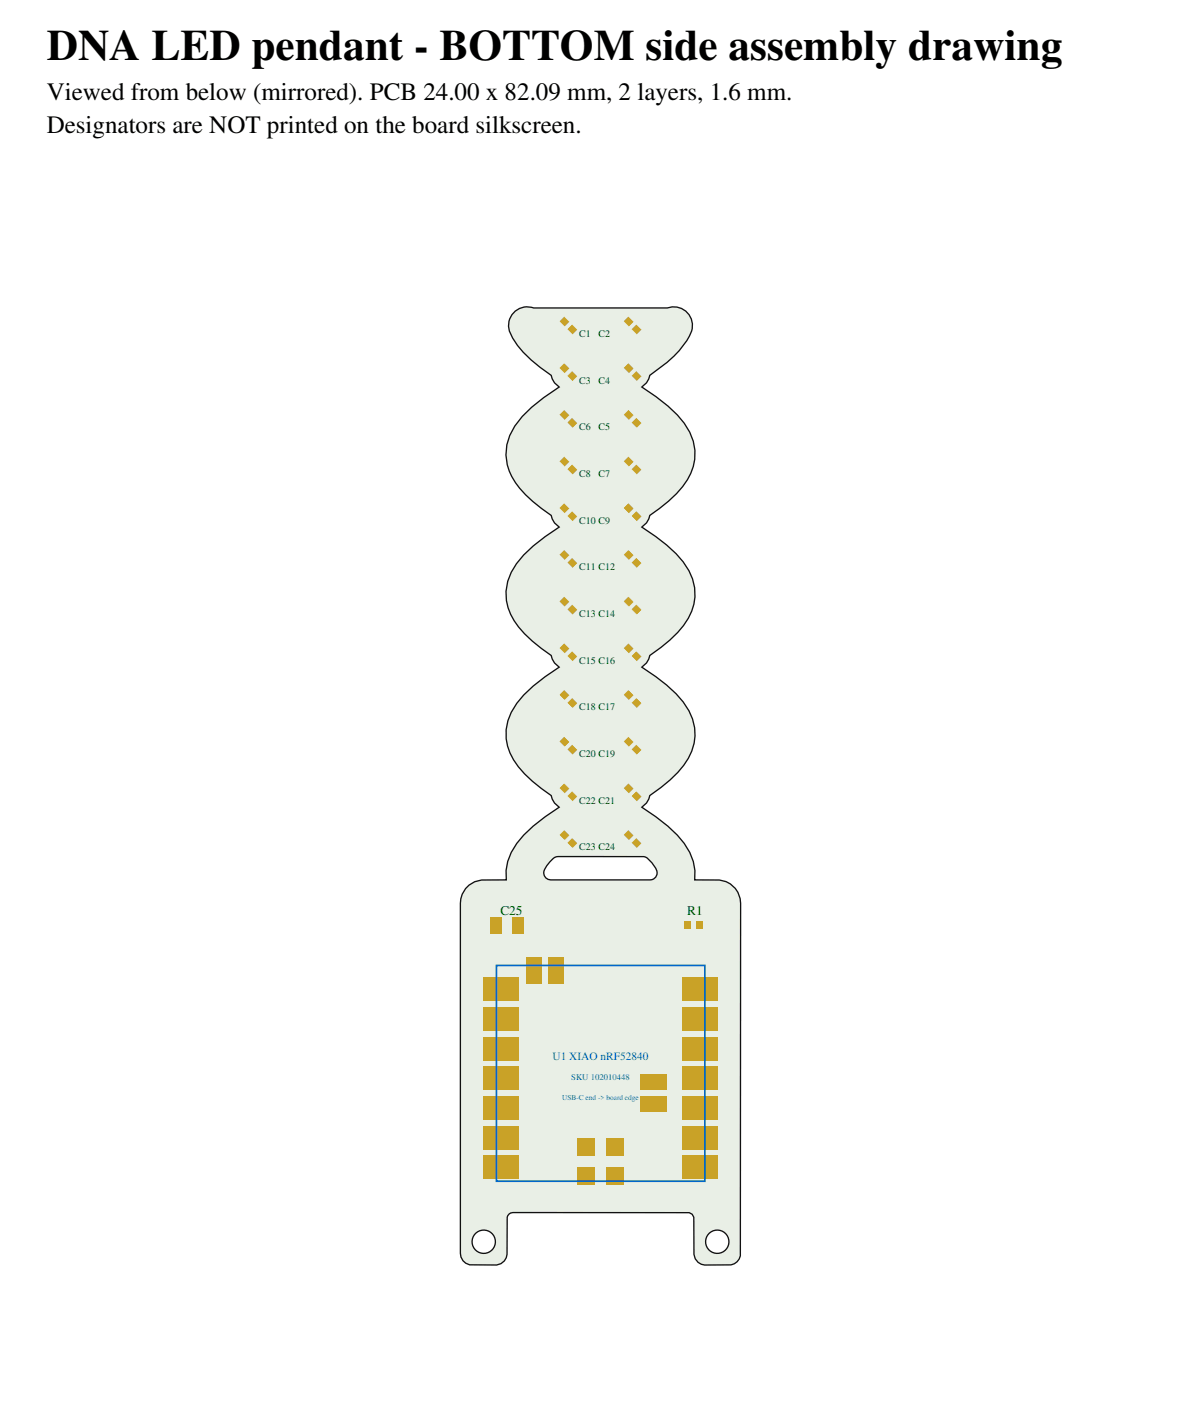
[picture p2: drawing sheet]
<svg xmlns="http://www.w3.org/2000/svg" width="127mm" height="149mm" viewBox="0 0 127 149" stroke-linecap="round" stroke-linejoin="round" font-family="sans-serif">
<path d="M54.5 32.9a2.07 2.07 0 0 0-.3 2.9 12 12 0 0 0 4.1 3.9l.3 .8 .5 .4a15.3 15.3 0 0 0-4.7 4.2 5.3 5.3 0 0 0 .6 6.6 15.7 15.7 0 0 0 3.3 2.8l.3 .8 .5 .5a16.2 16.2 0 0 0-4.5 3.8 5.2 5.2 0 0 0 .2 6.7 15.4 15.4 0 0 0 3.5 3l.3 .8 .5 .5a16.2 16.2 0 0 0-4.5 3.8 5.2 5.2 0 0 0 .2 6.7 15.3 15.3 0 0 0 3.5 3.1l.3 .7 .5 .5a16.2 16.2 0 0 0-4.5 3.8 5.3 5.3 0 0 0-1.1 3.9h-2.6a2.47 2.47 0 0 0-2.2 2.5v37a1.24 1.24 0 0 0 1 1.2h2.8a1.23 1.23 0 0 0 1.1-1.1v-3.9a.62 .62 0 0 1 .6-.5h18.7l.3 .1 .2 .4v3.9a1.23 1.23 0 0 0 1.1 1.1h2.8a1.23 1.23 0 0 0 1-1v-37.2a2.47 2.47 0 0 0-2.2-2.5h-2.6a5.6 5.6 0 0 0-1.9-4.8l-1-.9-2.7-2 .5-.5 .3-.7a13.3 13.3 0 0 0 4.1-4 5.1 5.1 0 0 0-.6-6 16.9 16.9 0 0 0-4.3-3.6l.5-.5 .3-.8a13.3 13.3 0 0 0 4.1-3.9 5.1 5.1 0 0 0-.6-6 16.9 16.9 0 0 0-4.3-3.6l.5-.5 .3-.8a11.5 11.5 0 0 0 4.3-4.4 5.1 5.1 0 0 0-.6-5.3 16.2 16.2 0 0 0-4.5-3.9l.5-.4 .3-.8a12.3 12.3 0 0 0 4.2-4.2 1.99 1.99 0 0 0-.1-2.3 1.99 1.99 0 0 0-2.2-.6h-14.2a1.97 1.97 0 0 0-1.9 .3zM74.6 131.4a1.25 1.25 0 0 1 2.5 0 1.25 1.25 0 0 1-2.5 0zM49.9 131.4a1.25 1.25 0 0 1 2.5 0 1.25 1.25 0 0 1-2.5 0zM58.5 90.8l.5-.2 9.3 .1a2.95 2.95 0 0 1 1.2 1.6 .74 .74 0 0 1-.8 .8h-10.5a.74 .74 0 0 1-.6-1.1l.2-.4z" fill-rule="evenodd" fill="#e9efe6"/>
<g fill="none" stroke="#111" stroke-width=".14">
<path d="M54.5 32.9a1.97 1.97 0 0 1 1.9-.3h14.2a1.99 1.99 0 0 1 2.2 .6 1.99 1.99 0 0 1 .1 2.3 11.4 11.4 0 0 1-4.2 4.2l-.3 .8-.5 .4a16.2 16.2 0 0 1 4.5 3.9 5.2 5.2 0 0 1-.2 6.7 15.3 15.3 0 0 1-3.5 3l-.3 .8-.5 .5a14.8 14.8 0 0 1 5 4.6 5.4 5.4 0 0 1-1.2 6.5l-.9 .8-2.1 1.6-.3 .8-.5 .5a14.8 14.8 0 0 1 5 4.6 5.4 5.4 0 0 1-1.2 6.5l-1.8 1.6-1.2 .9-.3 .7-.5 .5a16.2 16.2 0 0 1 4.5 3.8 5.3 5.3 0 0 1 1.1 3.9h2.6a2.47 2.47 0 0 1 2.2 2.5v37.2a1.23 1.23 0 0 1-1 1h-2.8a1.23 1.23 0 0 1-1.1-1.1v-3.9l-.2-.4-.3-.1h-18.7a.62 .62 0 0 0-.6 .5v3.9a1.23 1.23 0 0 1-1.1 1.1h-2.8a1.24 1.24 0 0 1-1-1.2v-37a2.47 2.47 0 0 1 2.2-2.5h2.6a5.6 5.6 0 0 1 1.9-4.8l1-.9 2.7-2-.5-.5-.3-.7a11.4 11.4 0 0 1-4.4-4.6 5.1 5.1 0 0 1 .7-5.2 16.2 16.2 0 0 1 4.5-3.8l-.5-.5-.3-.8a11.6 11.6 0 0 1-4.3-4.3 5.1 5.1 0 0 1 .6-5.4 16.2 16.2 0 0 1 4.5-3.8l-.5-.5-.3-.8a11.3 11.3 0 0 1-4.4-4.7 5.3 5.3 0 0 1 1.3-5.7l1-1 1.3-1 1.6-1.2-.5-.4-.3-.8a13.3 13.3 0 0 1-4.1-3.9 2.07 2.07 0 0 1 .3-2.9zM58.5 90.8l.5-.2 9.3 .1a2.95 2.95 0 0 1 1.2 1.6 .74 .74 0 0 1-.8 .8h-10.5a.74 .74 0 0 1-.6-1.1l.2-.4z"/>
<circle cx="51.2" cy="131.4" r="1.23"/>
<circle cx="75.8" cy="131.4" r="1.23"/>
</g>
<g fill="#c9a227">
<path d="M60.5 34.3l.5 .6-.5 .5-.5-.6z"/>
<path d="M59.7 33.5l.5 .5-.5 .5-.5-.5z"/>
<path d="M60.5 54.1l.5 .5-.5 .5-.5-.5z"/>
<path d="M59.7 53.3l.5 .5-.5 .5-.5-.6z"/>
<path d="M60.5 59l.5 .6-.5 .5-.5-.6z"/>
<path d="M59.7 58.2l.5 .5-.5 .5-.5-.5z"/>
<path d="M66 58.7l.5-.5 .5 .5-.5 .5z"/>
<path d="M67.3 59l.5 .6-.5 .5-.5-.6z"/>
<path d="M60.5 64l.5 .5-.5 .5-.5-.5z"/>
<path d="M59.7 63.1l.5 .6-.5 .5-.5-.6z"/>
<path d="M66 63.6l.5-.5 .5 .6-.5 .5z"/>
<path d="M66.8 64.5l.5-.5 .5 .5-.5 .5z"/>
<path d="M60.5 68.9l.5 .5-.5 .5-.5-.5z"/>
<path d="M59.7 68.1l.5 .5-.5 .5-.5-.5z"/>
<path d="M66 68.6l.5-.5 .5 .5-.5 .5z"/>
<path d="M66.8 69.4l.5-.5 .5 .5-.5 .5z"/>
<path d="M66.5 73l.5 .5-.5 .5-.5-.5z"/>
<path d="M66.8 74.3l.5-.5 .5 .6-.5 .5z"/>
<path d="M60.5 73.8l.5 .6-.5 .5-.5-.6z"/>
<path d="M59.7 73l.5 .5-.5 .5-.5-.5z"/>
<path d="M66 78.4l.5-.5 .5 .6-.5 .5z"/>
<path d="M66.8 79.3l.5-.5 .5 .5-.5 .5z"/>
<path d="M66 34l.5-.5 .5 .5-.5 .5z"/>
<path d="M66.8 34.8l.5-.5 .5 .6-.5 .5z"/>
<path d="M60.5 78.8l.5 .5-.5 .5-.5-.5z"/>
<path d="M59.7 77.9l.5 .6-.5 .5-.5-.6z"/>
<path d="M66 83.4l.5-.5 .5 .5-.5 .5z"/>
<path d="M66.8 84.2l.5-.5 .5 .6-.5 .5z"/>
<path d="M60.5 83.7l.5 .6-.5 .5-.5-.6z"/>
<path d="M59.7 82.9l.5 .5-.5 .5-.5-.5z"/>
<path d="M60.5 88.7l.5 .5-.5 .5-.5-.5z"/>
<path d="M59.7 87.8l.5 .6-.5 .5-.5-.6z"/>
<path d="M66 88.3l.5-.5 .5 .6-.5 .5z"/>
<path d="M66.8 89.2l.5-.5 .5 .5-.5 .5z"/>
<path d="M54.2 97h1.2v1.8h-1.2z"/>
<path d="M51.8 97h1.3v1.8h-1.3z"/>
<path d="M60.5 39.3l.5 .5-.5 .5-.5-.5z"/>
<path d="M59.7 38.4l.5 .6-.5 .5-.5-.6z"/>
<path d="M66 38.9l.5-.5 .5 .6-.5 .5z"/>
<path d="M67.3 39.3l.5 .5-.5 .5-.5-.5z"/>
<path d="M66 43.9l.5-.5 .5 .5-.5 .5z"/>
<path d="M66.8 44.7l.5-.5 .5 .6-.5 .4z"/>
<path d="M60.5 44.2l.5 .6-.5 .4-.5-.5z"/>
<path d="M59.7 43.4l.5 .5-.5 .5-.5-.5z"/>
<path d="M66 48.8l.5-.5 .5 .6-.5 .4z"/>
<path d="M66.8 49.6l.5-.4 .5 .5-.5 .5z"/>
<path d="M60.5 49.2l.5 .5-.5 .5-.5-.6z"/>
<path d="M59.7 48.3l.5 .6-.5 .4-.5-.5z"/>
<path d="M66 53.7l.5-.4 .5 .5-.5 .5z"/>
<path d="M66.8 54.6l.5-.5 .5 .5-.5 .5z"/>
<path d="M73.7 97.5h.6v.8h-.6z"/>
<path d="M72.4 97.5h.7v.8h-.7z"/>
<path d="M72.1 122.2h3.7v2.5h-3.7z"/>
<path d="M72.1 119.1h3.7v2.5h-3.7z"/>
<path d="M72.1 116h3.7v2.4h-3.7z"/>
<path d="M72.1 112.8h3.7v2.5h-3.7z"/>
<path d="M51.2 116h3.7v2.4h-3.7z"/>
<path d="M72.1 109.7h3.7v2.5h-3.7z"/>
<path d="M72.1 106.6h3.7v2.4h-3.7z"/>
<path d="M72.1 103.4h3.7v2.5h-3.7z"/>
<path d="M51.2 103.4h3.7v2.5h-3.7z"/>
<path d="M51.2 106.6h3.7v2.4h-3.7z"/>
<path d="M51.2 109.7h3.7v2.5h-3.7z"/>
<path d="M51.2 112.8h3.7v2.5h-3.7z"/>
<path d="M67.6 116h2.9v1.6h-2.9z"/>
<path d="M67.6 113.6h2.9v1.6h-2.9z"/>
<path d="M51.2 119.1h3.7v2.5h-3.7z"/>
<path d="M58 101.2h1.6v2.9h-1.6z"/>
<path d="M55.7 101.2h1.6v2.9h-1.6z"/>
<path d="M61 120.4h1.9v1.8h-1.9z"/>
<path d="M64.1 120.4h1.9v1.8h-1.9z"/>
<path d="M61 123.5h1.9v1.9h-1.9z"/>
<path d="M64.1 123.5h1.9v1.9h-1.9z"/>
<path d="M51.2 122.2h3.7v2.5h-3.7z"/>
</g>
<path d="M52.5 102.1h22v22.9h-22z" fill="none" stroke="#06c" stroke-width=".18"/>
<text font-size="4.6" x="4.9" y="6.3">DNA LED pendant - BOTTOM side assembly drawing</text>
<g font-size="2.6">
<text x="4.9" y="10.6">Viewed from below (mirrored). PCB 24.00 x 82.09 mm, 2 layers, 1.6 mm.</text>
<text x="4.9" y="14.1">Designators are NOT printed on the board silkscreen.</text>
</g>
<g font-size="1.4" fill="#060">
<text x="52.9" y="96.8">C25</text>
<text x="72.7" y="96.8">R1</text>
</g>
<text font-size="1.2" fill="#06c" x="58.4" y="112.1">U1 XIAO nRF52840</text>
<g font-size="1.1" fill="#060">
<text x="61.2" y="35.6">C1</text>
<text x="63.3" y="35.6">C2</text>
<text x="61.2" y="40.6">C3</text>
<text x="63.3" y="40.6">C4</text>
<text x="61.2" y="45.5">C6</text>
<text x="63.3" y="45.5">C5</text>
<text x="61.2" y="50.4">C8</text>
<text x="63.3" y="50.4">C7</text>
<text x="61.2" y="55.4">C10 C9</text>
<text x="61.2" y="60.3">C11 C12</text>
<text x="61.2" y="65.3">C13 C14</text>
<text x="61.2" y="70.2">C15 C16</text>
<text x="61.2" y="75.1">C18 C17</text>
<text x="61.2" y="80.1">C20 C19</text>
<text x="61.2" y="90">C23 C24</text>
<text x="61.2" y="85">C22 C21</text>
</g>
<text font-size=".9" fill="#06c" x="60.4" y="114.2">SKU 102010448</text>
<text font-size=".8" fill="#06c" x="59.4" y="116.3">USB-C end -&gt; board edge</text>
</svg>
